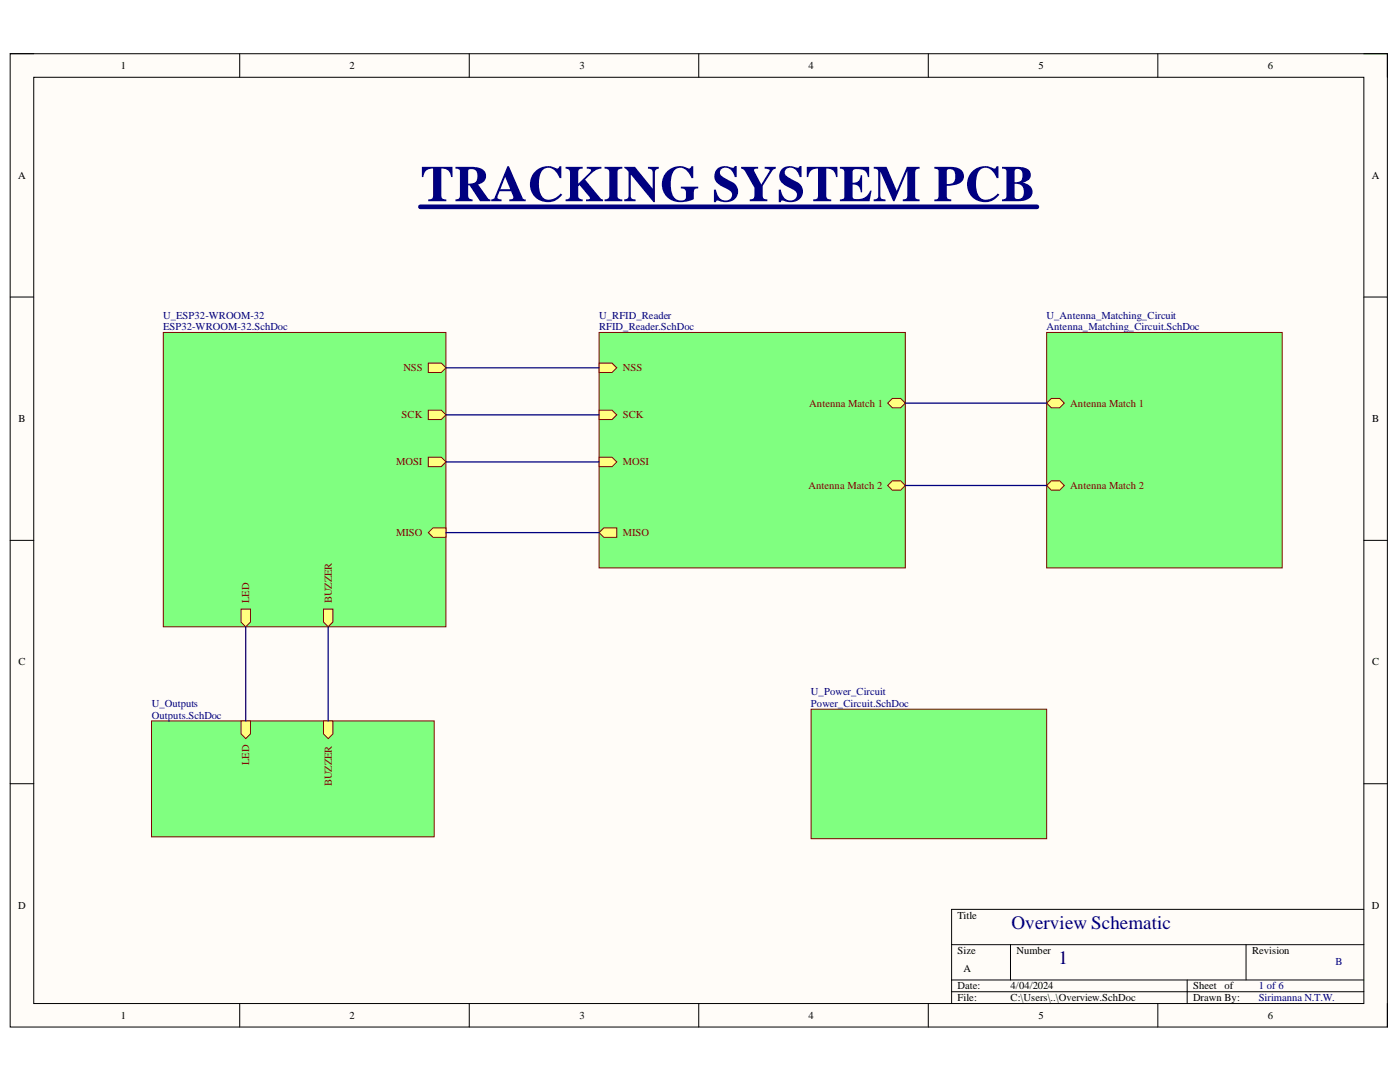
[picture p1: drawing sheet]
<svg xmlns="http://www.w3.org/2000/svg" width="279mm" height="216mm" viewBox="0 0 279 216" stroke-linecap="round" stroke-linejoin="round" font-family="sans-serif">
<path d="M2 10.7h274.9v194.2h-274.9z" fill-rule="evenodd" fill="#fffcf8"/>
<path d="M2 10.7h274.9v194.2h-274.9z" fill="none" stroke="#000" stroke-width=".2"/>
<path d="M6.7 15.4h265.5v184.8h-265.5z" fill-rule="evenodd" fill="#fffcf8"/>
<g fill="none" stroke="#000" stroke-width=".2">
<path d="M2 10.7h4.7M6.7 15.4h265.5v184.8h-265.5zM47.8 10.7v4.7M93.6 10.7v4.7M139.5 10.7v4.7M185.3 10.7v4.7M231.1 10.7v4.7M272.2 10.7h4.7v4.7M2 59.3h4.7M272.2 59.3h4.7M2 107.8h4.7M272.2 107.8h4.7"/>
<path d="M2 156.4h4.7M272.2 156.4h4.7M189.9 188.5h82.3M189.9 195.5h82.3M189.9 197.9h82.3M201.7 188.5v7M236.9 195.5v4.7M248.7 188.5v7M272.2 181.5h-82.3v18.7M47.8 200.2v4.7M93.6 200.2v4.7M139.5 200.2v4.7"/>
<path d="M185.3 200.2v4.7M231.1 200.2v4.7M276.9 200.2v4.7"/>
</g>
<path d="M161.9 141.5h47v25.9h-47z" fill-rule="evenodd" fill="#80ff80"/>
<path d="M161.9 141.5h47v25.9h-47z" fill="none" stroke="#800000" stroke-width=".2"/>
<path d="M32.6 66.3h56.4v58.8h-56.4z" fill-rule="evenodd" fill="#80ff80"/>
<path d="M32.6 66.3h56.4v58.8h-56.4z" fill="none" stroke="#800000" stroke-width=".2"/>
<path d="M85.5 81.8h2.6l.9 1-.9 .9h-2.6z" fill-rule="evenodd" fill="#ffff80"/>
<path d="M85.5 81.8h2.6l.9 1-.9 .9h-2.6z" fill="none" stroke="#800000" stroke-width=".2"/>
<path d="M85.5 106.3l.9-1h2.6v1.9h-2.6z" fill-rule="evenodd" fill="#ffff80"/>
<path d="M85.5 106.3l.9-1h2.6v1.9h-2.6z" fill="none" stroke="#800000" stroke-width=".2"/>
<path d="M85.5 91.2h2.6l.9 1-.9 .9h-2.6z" fill-rule="evenodd" fill="#ffff80"/>
<path d="M85.5 91.2h2.6l.9 1-.9 .9h-2.6z" fill="none" stroke="#800000" stroke-width=".2"/>
<path d="M85.5 72.4h2.6l.9 1-.9 .9h-2.6z" fill-rule="evenodd" fill="#ffff80"/>
<path d="M85.5 72.4h2.6l.9 1-.9 .9h-2.6z" fill="none" stroke="#800000" stroke-width=".2"/>
<path d="M64.6 121.5h1.8v2.6l-.9 1-.9-1z" fill-rule="evenodd" fill="#ffff80"/>
<path d="M64.6 121.5h1.8v2.6l-.9 1-.9-1z" fill="none" stroke="#800000" stroke-width=".2"/>
<path d="M48.1 121.5h1.9v2.6l-1 1-.9-1z" fill-rule="evenodd" fill="#ffff80"/>
<path d="M48.1 121.5h1.9v2.6l-1 1-.9-1z" fill="none" stroke="#800000" stroke-width=".2"/>
<path d="M30.2 143.9h56.5v23.1h-56.5z" fill-rule="evenodd" fill="#80ff80"/>
<path d="M30.2 143.9h56.5v23.1h-56.5z" fill="none" stroke="#800000" stroke-width=".2"/>
<path d="M64.6 143.9h1.8v2.5l-.9 1-.9-1z" fill-rule="evenodd" fill="#ffff80"/>
<path d="M64.6 143.9h1.8v2.5l-.9 1-.9-1z" fill="none" stroke="#800000" stroke-width=".2"/>
<path d="M48.1 143.9h1.9v2.5l-1 1-.9-1z" fill-rule="evenodd" fill="#ffff80"/>
<path d="M48.1 143.9h1.9v2.5l-1 1-.9-1z" fill="none" stroke="#800000" stroke-width=".2"/>
<path d="M119.6 66.3h61.1v47h-61.1z" fill-rule="evenodd" fill="#80ff80"/>
<path d="M119.6 66.3h61.1v47h-61.1z" fill="none" stroke="#800000" stroke-width=".2"/>
<path d="M177.2 80.4l.9-.9h1.6l1 .9-1 1h-1.6z" fill-rule="evenodd" fill="#ffff80"/>
<path d="M177.2 80.4l.9-.9h1.6l1 .9-1 1h-1.6z" fill="none" stroke="#800000" stroke-width=".2"/>
<path d="M177.2 96.9l.9-1h1.6l1 1-1 .9h-1.6z" fill-rule="evenodd" fill="#ffff80"/>
<path d="M177.2 96.9l.9-1h1.6l1 1-1 .9h-1.6z" fill="none" stroke="#800000" stroke-width=".2"/>
<path d="M119.6 72.4h2.5l1 1-1 .9h-2.5z" fill-rule="evenodd" fill="#ffff80"/>
<path d="M119.6 72.4h2.5l1 1-1 .9h-2.5z" fill="none" stroke="#800000" stroke-width=".2"/>
<path d="M119.6 81.8h2.5l1 1-1 .9h-2.5z" fill-rule="evenodd" fill="#ffff80"/>
<path d="M119.6 81.8h2.5l1 1-1 .9h-2.5z" fill="none" stroke="#800000" stroke-width=".2"/>
<path d="M119.6 91.2h2.5l1 1-1 .9h-2.5z" fill-rule="evenodd" fill="#ffff80"/>
<path d="M119.6 91.2h2.5l1 1-1 .9h-2.5z" fill="none" stroke="#800000" stroke-width=".2"/>
<path d="M120.5 105.3h2.6v1.9h-2.6l-.9-.9z" fill-rule="evenodd" fill="#ffff80"/>
<path d="M120.5 105.3h2.6v1.9h-2.6l-.9-.9z" fill="none" stroke="#800000" stroke-width=".2"/>
<path d="M208.9 66.3h47v47h-47z" fill-rule="evenodd" fill="#80ff80"/>
<path d="M208.9 66.3h47v47h-47z" fill="none" stroke="#800000" stroke-width=".2"/>
<path d="M208.9 80.4l.9-.9h1.7l.9 .9-.9 1h-1.7z" fill-rule="evenodd" fill="#ffff80"/>
<path d="M208.9 80.4l.9-.9h1.7l.9 .9-.9 1h-1.7z" fill="none" stroke="#800000" stroke-width=".2"/>
<path d="M208.9 96.9l.9-1h1.7l.9 1-.9 .9h-1.7z" fill-rule="evenodd" fill="#ffff80"/>
<path d="M208.9 96.9l.9-1h1.7l.9 1-.9 .9h-1.7z" fill="none" stroke="#800000" stroke-width=".2"/>
<path d="M89 73.4h30.6M89 82.8h30.6M89 92.2h30.6M180.7 80.4h28.2M180.7 96.9h28.2M89 106.3h30.6M49 125.1v18.8M65.5 125.1v18.8" fill="none" stroke="#000080" stroke-width=".25"/>
<path d="M83.9 41.3h123" fill="none" stroke="#000080" stroke-width=".93"/>
<text font-size="10.1" fill="#000080" x="83.9" y="40.1">TRACKING SYSTEM PCB</text>
<g font-size="3.8" fill="#000080">
<text x="201.8" y="185.3">Overview Schematic</text>
<text x="211.2" y="192.3">1</text>
</g>
<g font-size="2.1">
<text x="24.1" y="13.8">1</text>
<text x="69.8" y="13.8">2</text>
<text x="115.7" y="13.8">3</text>
<text x="161.3" y="13.8">4</text>
<text x="207.2" y="13.8">5</text>
<text x="253" y="13.8">6</text>
<text x="3.6" y="35.7">A</text>
<text x="273.8" y="35.7">A</text>
<text x="3.7" y="84.3">B</text>
<text x="273.9" y="84.3">B</text>
<text x="3.7" y="132.8">C</text>
<text x="273.9" y="132.8">C</text>
<text x="3.6" y="181.4">D</text>
<text x="191.1" y="183.3">Title</text>
<text x="273.8" y="181.4">D</text>
<text x="191.1" y="190.4">Size</text>
<text x="202.9" y="190.4">Number</text>
<text x="249.9" y="190.4">Revision</text>
<text x="191.1" y="197.4">Date:</text>
<text x="192.3" y="193.9">A</text>
<text x="201.7" y="197.4">4/04/2024</text>
<text x="238.1" y="197.4">Sheet</text>
<text x="244.4" y="197.4">of</text>
<text x="24.1" y="203.3">1</text>
<text x="69.8" y="203.3">2</text>
<text x="115.7" y="203.3">3</text>
<text x="161.3" y="203.3">4</text>
<text x="191.1" y="199.8">File:</text>
<text x="201.7" y="199.8">C:\Users\..\Overview.SchDoc</text>
<text x="207.2" y="203.3">5</text>
<text x="238.1" y="199.8">Drawn By:</text>
<text x="253" y="203.3">6</text>
</g>
<g font-size="2.1" fill="#000080">
<text x="32.6" y="63.6">U_ESP32-WROOM-32</text>
<text x="32.6" y="65.8">ESP32-WROOM-32.SchDoc</text>
<text x="119.6" y="63.6">U_RFID_Reader</text>
<text x="119.6" y="65.8">RFID_Reader.SchDoc</text>
<text x="208.9" y="63.6">U_Antenna_Matching_Circuit</text>
<text x="208.9" y="65.8">Antenna_Matching_Circuit.SchDoc</text>
<text x="30.3" y="141">U_Outputs</text>
<text x="30.3" y="143.4">Outputs.SchDoc</text>
<text x="161.8" y="138.8">U_Power_Circuit</text>
<text x="161.8" y="141">Power_Circuit.SchDoc</text>
<text x="251.2" y="197.4">1 of 6</text>
<text x="266.5" y="192.6">B</text>
<text x="251.2" y="199.8">Sirimanna N.T.W.</text>
</g>
<g font-size="2.1" fill="#800000">
<text x="80.5" y="74.1">NSS</text>
<text x="124.3" y="74.1">NSS</text>
<text x="80.2" y="83.5">SCK</text>
<text x="124.3" y="83.5">SCK</text>
<text x="161.5" y="81.1">Antenna Match 1</text>
<text x="213.6" y="81.1">Antenna Match 1</text>
<text x="79.1" y="92.9">MOSI</text>
<text x="124.3" y="92.9">MOSI</text>
<text x="161.3" y="97.6">Antenna Match 2</text>
<text x="213.6" y="97.6">Antenna Match 2</text>
<text x="79.1" y="107">MISO</text>
<text x="124.3" y="107">MISO</text>
<text x="49.7" y="120.3" transform="rotate(-90 49.7 120.3)">LED</text>
<text x="66.2" y="120.3" transform="rotate(-90 66.2 120.3)">BUZZER</text>
<text x="49.7" y="152.6" transform="rotate(-90 49.7 152.6)">LED</text>
<text x="66.2" y="156.9" transform="rotate(-90 66.2 156.9)">BUZZER</text>
</g>
</svg>
